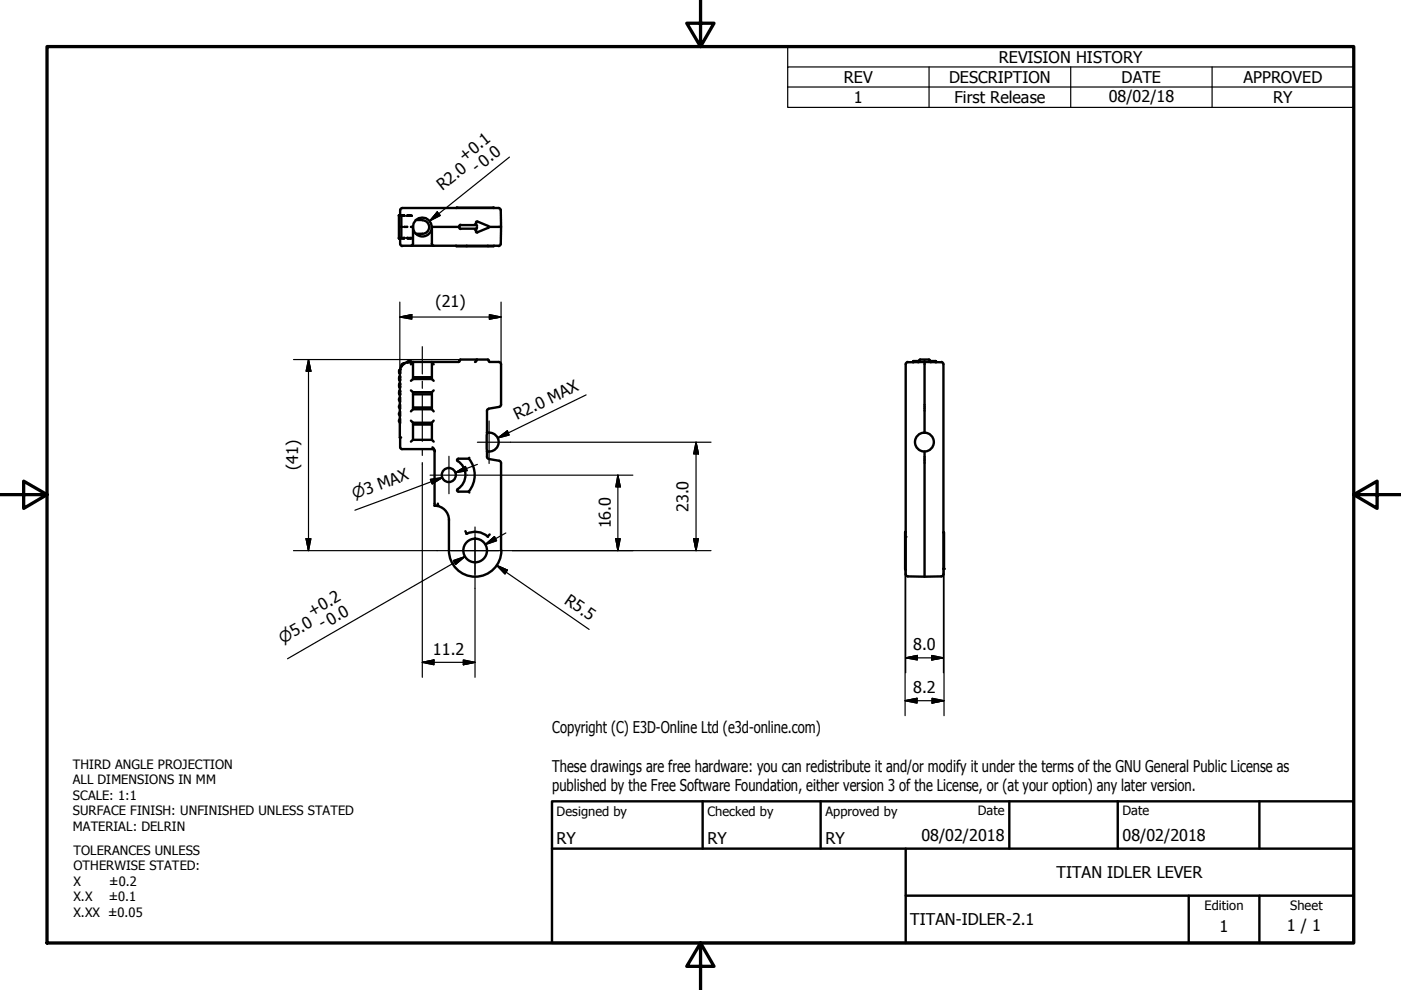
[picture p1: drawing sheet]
<svg xmlns="http://www.w3.org/2000/svg" width="297mm" height="210mm" viewBox="0 0 297 210" stroke-linecap="round" stroke-linejoin="round" font-family="sans-serif">
<!-- layer: Visible (ISO) -->
<g fill="none" stroke="#000" stroke-width=".51">
<path d="M84.7 50.6l-.1-.1h.3v1.4l.4 .3M84.7 45.6l-.1 .2h.3l-.1-.2M84.8 48.1h.3M84.8 44.5v1.1M84.8 45.6h-.2v5h.2M85.1 50.5h.8l-.3 .1zM85.1 45.8v4.7M85.2 45.6l.7 .2h-.8zM85.3 44.1h20.4M85.3 52.1h20.4M85.3 44.1l-.2 .1-.3 .4M85.7 48.1h.7"/>
<path d="M86.2 45.8l.4-.2 .7 .2zM86.2 50.5h1.1l-.7 .1zM87.1 48.1h.5M87.6 48.1a2 2 0 0 0 2 2 2 2 0 0 0 2-2M87.6 48.1a2 2 0 0 1 2-2 2 2 0 0 1 2 2M87.6 48.1v3.6l-.2 .3-.3 .1M88.1 46.6h1.4M88.1 49.6h1.4M89.6 46.7a1.43 1.43 0 0 1 1.4 1.4 1.43 1.43 0 0 1-1.4 1.5M91.6 48.1v3.6l.1 .3 .2 .1M91.6 48.1h5.8M96.7 52.1h.1"/>
<path d="M96.7 52.1v.1M96.8 44.1h-.1M96.8 52.2h7.8M96.9 44h7.7M97.4 47.9v.4M97.4 48.3l.2 .2M97.6 47.7l-.2 .2M97.7 48.5h3.3l-.3 .2M98.9 52.1v.1M100.7 47.5l.3 .2h-3.3M100.9 49.1l.3 .2M101 47.2v.5l.2 .2"/>
<path d="M101.2 48.3l-.2 .2v.6M101.2 47l-.3 .2M101.2 47l2.3 .9 .1 .2-.1 .2M103.4 52.1v.1M103.5 48.3l-2.3 .9M104.6 44v.1M104.6 44.1h.1M104.7 52.1v.1M105.7 44.1l.4 .2 .1 .3M106.2 44.5v3.6h-2.6M106.2 48.1v3.6l-.3 .4-.2 .1M84.7 79.1v.8"/>
<path d="M84.8 78.5v.5M84.8 79.7v1v-.1a.58 .58 0 0 1 0-.9zM84.8 78.5l.1-.3-.1 .1a.47 .47 0 0 0-.1 .8M84.8 78.7v.6l-.1-.2M84.8 78.3h.1M84.9 78.5l-.1 .2M85.2 77.6l-.1 .2v-.2M85.6 77.2l-.4 .4M85.7 77.1l-.5 .1-.4 1M85.7 77.1l.2-.1-.6 .3-.1 .2M85.8 77l-.1 .1M86.4 76.7l-.2 .2 .4-.1"/>
<path d="M86.4 76.7l-.6 .3M87 76.8h-.5h.3M87.1 76.7l-.5-.1-.2 .1M87.6 76.7h4M87.6 76.8v3.6M87.6 76.8l-.5 .5M87.6 76.7l-.8 .1M87.6 76.7v.1M87.6 80h4M91.6 76.8v3.6M91.6 76.8l.3 .5M91.6 76.7v.1"/>
<path d="M97.6 76.2l-.2 .2v.3h-.2h-5.6M97.7 76.2h5.7M101 76.4l-.1 .3h-.2M101.1 76.2l-.2 .3M103.4 76.2l.4 .5h2l.3 .2 .1 .3v8.6l-.1 .3-.2 .2-2.3 .3-.3 .2v4.9M192.5 76.8h7.1M192.5 76.7l-.4 .3-.1 .3v44.5l.3 .3 .2 .1M193.7 76.6v.2M193.7 76.6l-.2 .2M194.9 76.6l-.2 .2M195.1 76.2h1.9l.2 .4h1.2M195.1 76.2l-.2 .4h-1.2"/>
<path d="M196 76.6v15.1M197.2 76.6l.2 .2M198.4 76.6v.2M198.4 76.6l.1 .2M199.6 76.7l.4 .3v.3v44.5l-.2 .3-.2 .1h-7.1M84.7 82.1l.1 1.7-.1-.2M84.7 80.6l.1 1.7-.1-.2M84.7 83.6l.1 .8M84.7 82.9l-.1 .5 .1 .2M84.7 81.4l-.1 .4 .1 .3M84.8 85.1v.7M84.8 86.6v.7"/>
<path d="M84.8 88.1v.7M84.8 89.6v3.3M84.8 83v.5M84.8 81.5v.5M84.8 80v.5M84.8 88.8l-.2 .4 .2 .4M84.8 87.4l-.2 .4 .2 .4M84.8 85.8l-.2 .4 .2 .4M84.8 84.3l-.2 .4 .2 .4M84.8 92.7v2.1l.2 .4h6.7M84.8 84.3v.9M84.8 85.8v.8"/>
<path d="M84.8 87.3v.9M84.8 88.8v.9M87.1 82.8l.5 .4M87.1 89.2l.5 .4M87.6 83.2h4v3.6h-4zM87.6 89.6h4v3.7M87.6 93.3h4M87.6 89.6v3.7M87.6 83.6h4M87.6 90h4M87.6 80.4h4M87.6 86.4h4"/>
<path d="M87.6 86.8l-.5 .4M87.6 93.3l-.5 .3M87.6 80.4l-.5 .3M91.6 86.8l.3 .4M91.6 93.3l.3 .3M91.6 80.4l.3 .3M91.7 94.8l.3 .4 .1 .4v11.6h.7v-.4M91.7 95.2l.3 .1 .2 .4M91.9 82.8l-.3 .4M91.9 89.2l-.3 .4M97.1 97.7a3.5 3.5 0 0 1 0 6M99.4 97.2a5.5 5.5 0 0 1 0 7"/>
<path d="M99.5 97.1l-.1 .2h-2.4l-.1 .3 .1 .2M103.3 95.7v1.4l.3 .2 2.3 .4 .2 .1 .1 .3v18.6M103.3 91.7v4M103.3 91.7h.4M103.3 95.7h.4M103.7 91.7a2 2 0 0 1 2 2 2 2 0 0 1-2 2M196 95.7v26.6M92.2 107.2a3 3 0 0 1 3 3M95.2 116.7a5.6 5.6 0 0 0 5.5 5.6 5.6 5.6 0 0 0 5.6-5.6M95.2 110.2v6.5M97 103.7l-.1 .2 .1 .3h2.4l.1 .2M98.7 112.6l.2 .6a4 4 0 0 1 4.6 .6"/>
<path d="M103.8 113.3l-.4 .5M191.9 112.8v7.9M192 112.7v.1M192 113.8h.1M200.1 112.9h.1M200.2 112.9v7.7M192 120.7v.1M200.1 120.6l-.1 .1M200.1 120.6h.1"/>
<circle cx="196" cy="93.7" r="2"/>
<circle cx="95.2" cy="100.7" r="1.49"/>
<circle cx="100.7" cy="116.7" r="2.51"/>
</g>
<g fill="#000">
<circle cx="85.1" cy="48.1" r=".25"/>
<circle cx="85.1" cy="50.5" r=".25"/>
<circle cx="85.1" cy="45.8" r=".25"/>
<circle cx="96.8" cy="44" r=".25"/>
<circle cx="98.9" cy="52.2" r=".25"/>
<circle cx="103.4" cy="52.2" r=".25"/>
<circle cx="104.6" cy="44" r=".25"/>
<circle cx="193.7" cy="76.7" r=".25"/>
<circle cx="84.8" cy="92.7" r=".25"/>
<circle cx="92.8" cy="107.2" r=".25"/>
<circle cx="192" cy="113.8" r=".25"/>
<circle cx="200.1" cy="120.6" r=".25"/>
</g>
<!-- layer: Border (ISO) -->
<path d="M148.5 -.1v10l-2.9-5h5.8l-2.9 5M10 9.9h277v190h-277zM0 104.9h10l-5-2.9v5.8l5-2.9M287 104.9l5 2.9v-5.8l-5 2.9h10M148.5 199.9l2.9 5h-5.8l2.9-5v10" fill="none" stroke="#000" stroke-width=".7"/>
<!-- layer: Title (ISO) -->
<path d="M117 169.9h170v30h-170zM117 179.9h170M149 169.9v10M174 169.9v10M192 179.9v20M214 169.9v10M237 169.9v10M267 169.9v10M192 189.9h95M252 189.9v10M267 189.9v10" fill="none" stroke="#000" stroke-width=".51"/>
<!-- layer: Symbol (ISO) -->
<path d="M167 14.2v-4.3h120v4.3M167 18.5h120M197 14.2v8.6M227 14.2v8.6M257 14.2v8.6M287 14.2h-120v4.3M287 14.2v8.6h-120v-4.3" fill="none" stroke="#000" stroke-width=".25"/>
<!-- layer: Center Mark (ISO) -->
<path d="M95.2 96.7v8M101.2 93.8h7M103.7 89.3v9M91.2 100.7h7.9M92.7 116.7h16M95.7 116.7h10M100.7 111.7v10.1M100.7 114.2v10.5" fill="none" stroke="#000" stroke-width=".25"/>
<!-- layer: Dimension (ISO) -->
<g fill="none" stroke="#000" stroke-width=".25">
<path d="M108 33.3l-16.9 13.5M92.7 44.9l.6 .8-2.2 1.1zM62.2 76.2h27.2M65.4 76.2l.5 2.5h-1zM65.4 76.2v40.5M84.8 67.2l2.5-.5v1zM84.8 67.2h21.4M84.8 64v25.6M89.7 76.2h8M103.8 66.7l2.4 .5-2.4 .5zM106.2 64v13.2M89.5 98.4v45.2"/>
<path d="M101.2 98.5l-4.7 1.7M105.5 92.9l2.1-1.6 .3 .9zM108.2 93.8h42.5M124.3 83.7l-18.8 9.2M147.6 93.8l.5 2.4h-1zM147.6 93.8v22.9M62.2 116.7h30.5M64.9 114.2h1l-.5 2.5zM91.2 101.6l2.6-.3-2.2 1.3zM91.4 102.1l2.4-.8-18.6 6.9M96.1 118.8l2.5-.8-2 1.7zM96.3 119.2l2.3-1.2-37.6 21.7"/>
<path d="M96.5 100.2l2.2-1.3 .4 .9zM99.1 100.7h35.1M102.9 115.5l1.9-1.7 .5 .9zM105.3 119.9l2.3 1-.5 .8zM105.3 119.9l19.6 13.5M107.3 113l-4.4 2.5M108.7 116.7h42M130.6 114.2h.9l-.5 2.5zM131 100.7l.5 2.5h-.9zM131 100.7v16M147.1 114.2h1l-.5 2.5zM98.2 139.9l2.5 .5-2.5 .5z"/>
<path d="M100.7 124.7v18.9M191.9 120.7v31M192 139.5l2.5-.5v.9zM192 139.5h8M192 121.8v20.9M197.5 139l2.5 .5-2.5 .4zM200 121.8v20.9M200.2 120.6v31.1M89.5 140.4l2.5-.5v1zM89.5 140.4h11.2M191.9 148.6l2.5-.5v1zM191.9 148.6h8.3"/>
<path d="M197.6 148.1l2.6 .5-2.6 .5z"/>
</g>
<g fill="#000" stroke="#000" stroke-width=".25">
<path d="M92.7 44.9l-1.6 1.9zM92.7 44.9l.6 .8-2.2 1.1zM65.4 76.2l.5 2.5zM65.4 76.2l.5 2.5h-1zM84.8 67.2l2.5-.5zM84.8 67.2l2.5-.5v1zM103.8 67.7l2.4-.5zM103.8 66.7l2.4 .5-2.4 .5zM96.5 100.2l2.2-1.3zM96.5 100.2l2.2-1.3 .4 .9zM105.5 92.9l2.1-1.6zM105.5 92.9l2.1-1.6 .3 .9z"/>
<path d="M147.6 93.8l.5 2.4zM147.6 93.8l.5 2.4h-1zM64.9 114.2l.5 2.5zM64.9 114.2h1l-.5 2.5zM91.6 102.6l2.2-1.3zM91.2 101.6l2.6-.3-2.2 1.3zM96.6 119.7l2-1.7zM96.1 118.8l2.5-.8-2 1.7zM102.9 115.5l1.9-1.7zM102.9 115.5l1.9-1.7 .5 .9zM130.6 114.2l.4 2.5zM130.6 114.2h.9l-.5 2.5z"/>
<path d="M131 100.7l.5 2.5zM131 100.7l.5 2.5h-.9zM147.1 114.2l.5 2.5zM147.1 114.2h1l-.5 2.5zM89.5 140.4l2.5-.5zM89.5 140.4l2.5-.5v1zM105.3 119.9l2.3 1zM105.3 119.9l2.3 1-.5 .8zM192 139.5l2.5-.5zM192 139.5l2.5-.5v.9zM197.5 139.9l2.5-.4zM197.5 139l2.5 .5-2.5 .4z"/>
<path d="M98.2 140.9l2.5-.5zM98.2 139.9l2.5 .5-2.5 .5zM191.9 148.6l2.5-.5zM191.9 148.6l2.5-.5v1zM197.6 149.1l2.6-.5zM197.6 148.1l2.6 .5-2.6 .5z"/>
</g>
<!-- layer: Centerline (ISO) -->
<path d="M89.5 73.5v5.8M89.5 80.8v1.5M89.5 83.8v9.8M89.5 95.1v1.5M89.5 98.1v.3" fill="none" stroke="#000" stroke-width=".25"/>
<g font-size="3.4">
<text x="178.9" y="17.6">REV</text>
<text x="201.2" y="17.6">DESCRIPTION</text>
<text x="211.8" y="13.3">REVISION HISTORY</text>
<text x="237.8" y="17.6">DATE</text>
<text x="263.7" y="17.6">APPROVED</text>
<text x="181" y="21.9">1</text>
<text x="202.4" y="21.9">First Release</text>
<text x="235.1" y="21.6">08/02/18</text>
<text x="269.9" y="21.9">RY</text>
<text x="98.4" y="34.3" transform="rotate(-39 98.4 34.3)">+0.1</text>
<text x="93.8" y="40.5" transform="rotate(-39 93.8 40.5)">R2.0</text>
<text x="101.2" y="36.6" transform="rotate(-39 101.2 36.6)">- 0.0</text>
<text x="92.3" y="65">(21)</text>
<text x="109.7" y="89.1" transform="rotate(-26 109.7 89.1)">R2.0 MAX</text>
<text x="63.2" y="99.7" transform="rotate(-90 63.2 99.7)">(41)</text>
<text x="129.5" y="112" transform="rotate(-90 129.5 112)">16.0</text>
<text x="146" y="108.6" transform="rotate(-90 146 108.6)">23.0</text>
<text x="66.1" y="130.7" transform="rotate(-30 66.1 130.7)">+0.2</text>
<text x="119.5" y="127.8" transform="rotate(35 119.5 127.8)">R5.5</text>
<text x="68.4" y="133.4" transform="rotate(-30 68.4 133.4)">- 0.0</text>
<text x="193.6" y="137.9">8.0</text>
<text x="91.8" y="138.9">11.2</text>
<text x="193.6" y="147">8.2</text>
<text x="117.1" y="155.4">Copyright (C) E3D-Online Ltd (e3d-online.com)</text>
<text x="117.1" y="163.7">These drawings are free hardware: you can redistribute it and/or modify it under the terms of the GNU General Public License as</text>
<text x="117.1" y="167.7">published by the Free Software Foundation, either version 3 of the License, or (at your option) any later version.</text>
<text x="118" y="178.9">RY</text>
<text x="150" y="178.9">RY</text>
<text x="175" y="178.9">RY</text>
<text x="195.4" y="178.3">08/02/2018</text>
<text x="238" y="178.3">08/02/2018</text>
<text x="224" y="186.2">TITAN IDLER LEVER</text>
<text x="193" y="196.2">TITAN-IDLER-2.1</text>
<text x="258.6" y="197.6">1</text>
<text x="272.9" y="197.5">1 / 1</text>
</g>
<g font-size="3.2">
<text x="75.2" y="105.9" transform="rotate(-21 75.2 105.9)">⌀3 MAX</text>
<text x="59.9" y="136.5" transform="rotate(-30 59.9 136.5)">⌀5.0</text>
</g>
<g font-size="2.7">
<text x="15.4" y="163">THIRD ANGLE PROJECTION</text>
<text x="15.4" y="166.3">ALL DIMENSIONS IN MM</text>
<text x="15.4" y="169.6">SCALE: 1:1</text>
<text x="15.4" y="172.9">SURFACE FINISH: UNFINISHED UNLESS STATED</text>
<text x="118" y="173">Designed by</text>
<text x="150" y="173">Checked by</text>
<text x="175" y="173">Approved by</text>
<text x="207.3" y="172.9">Date</text>
<text x="238" y="172.9">Date</text>
<text x="15.4" y="176.2">MATERIAL: DELRIN</text>
<text x="15.6" y="181.3">TOLERANCES UNLESS</text>
<text x="15.6" y="184.5">OTHERWISE STATED:</text>
<text x="15.6" y="187.8">X</text>
<text x="15.6" y="191.1">X.X</text>
<text x="23.1" y="191.1">±0.1</text>
<text x="23.2" y="187.8">±0.2</text>
<text x="15.6" y="194.4">X.XX ±0.05</text>
<text x="255.4" y="193">Edition</text>
<text x="273.6" y="193">Sheet</text>
</g>
</svg>
